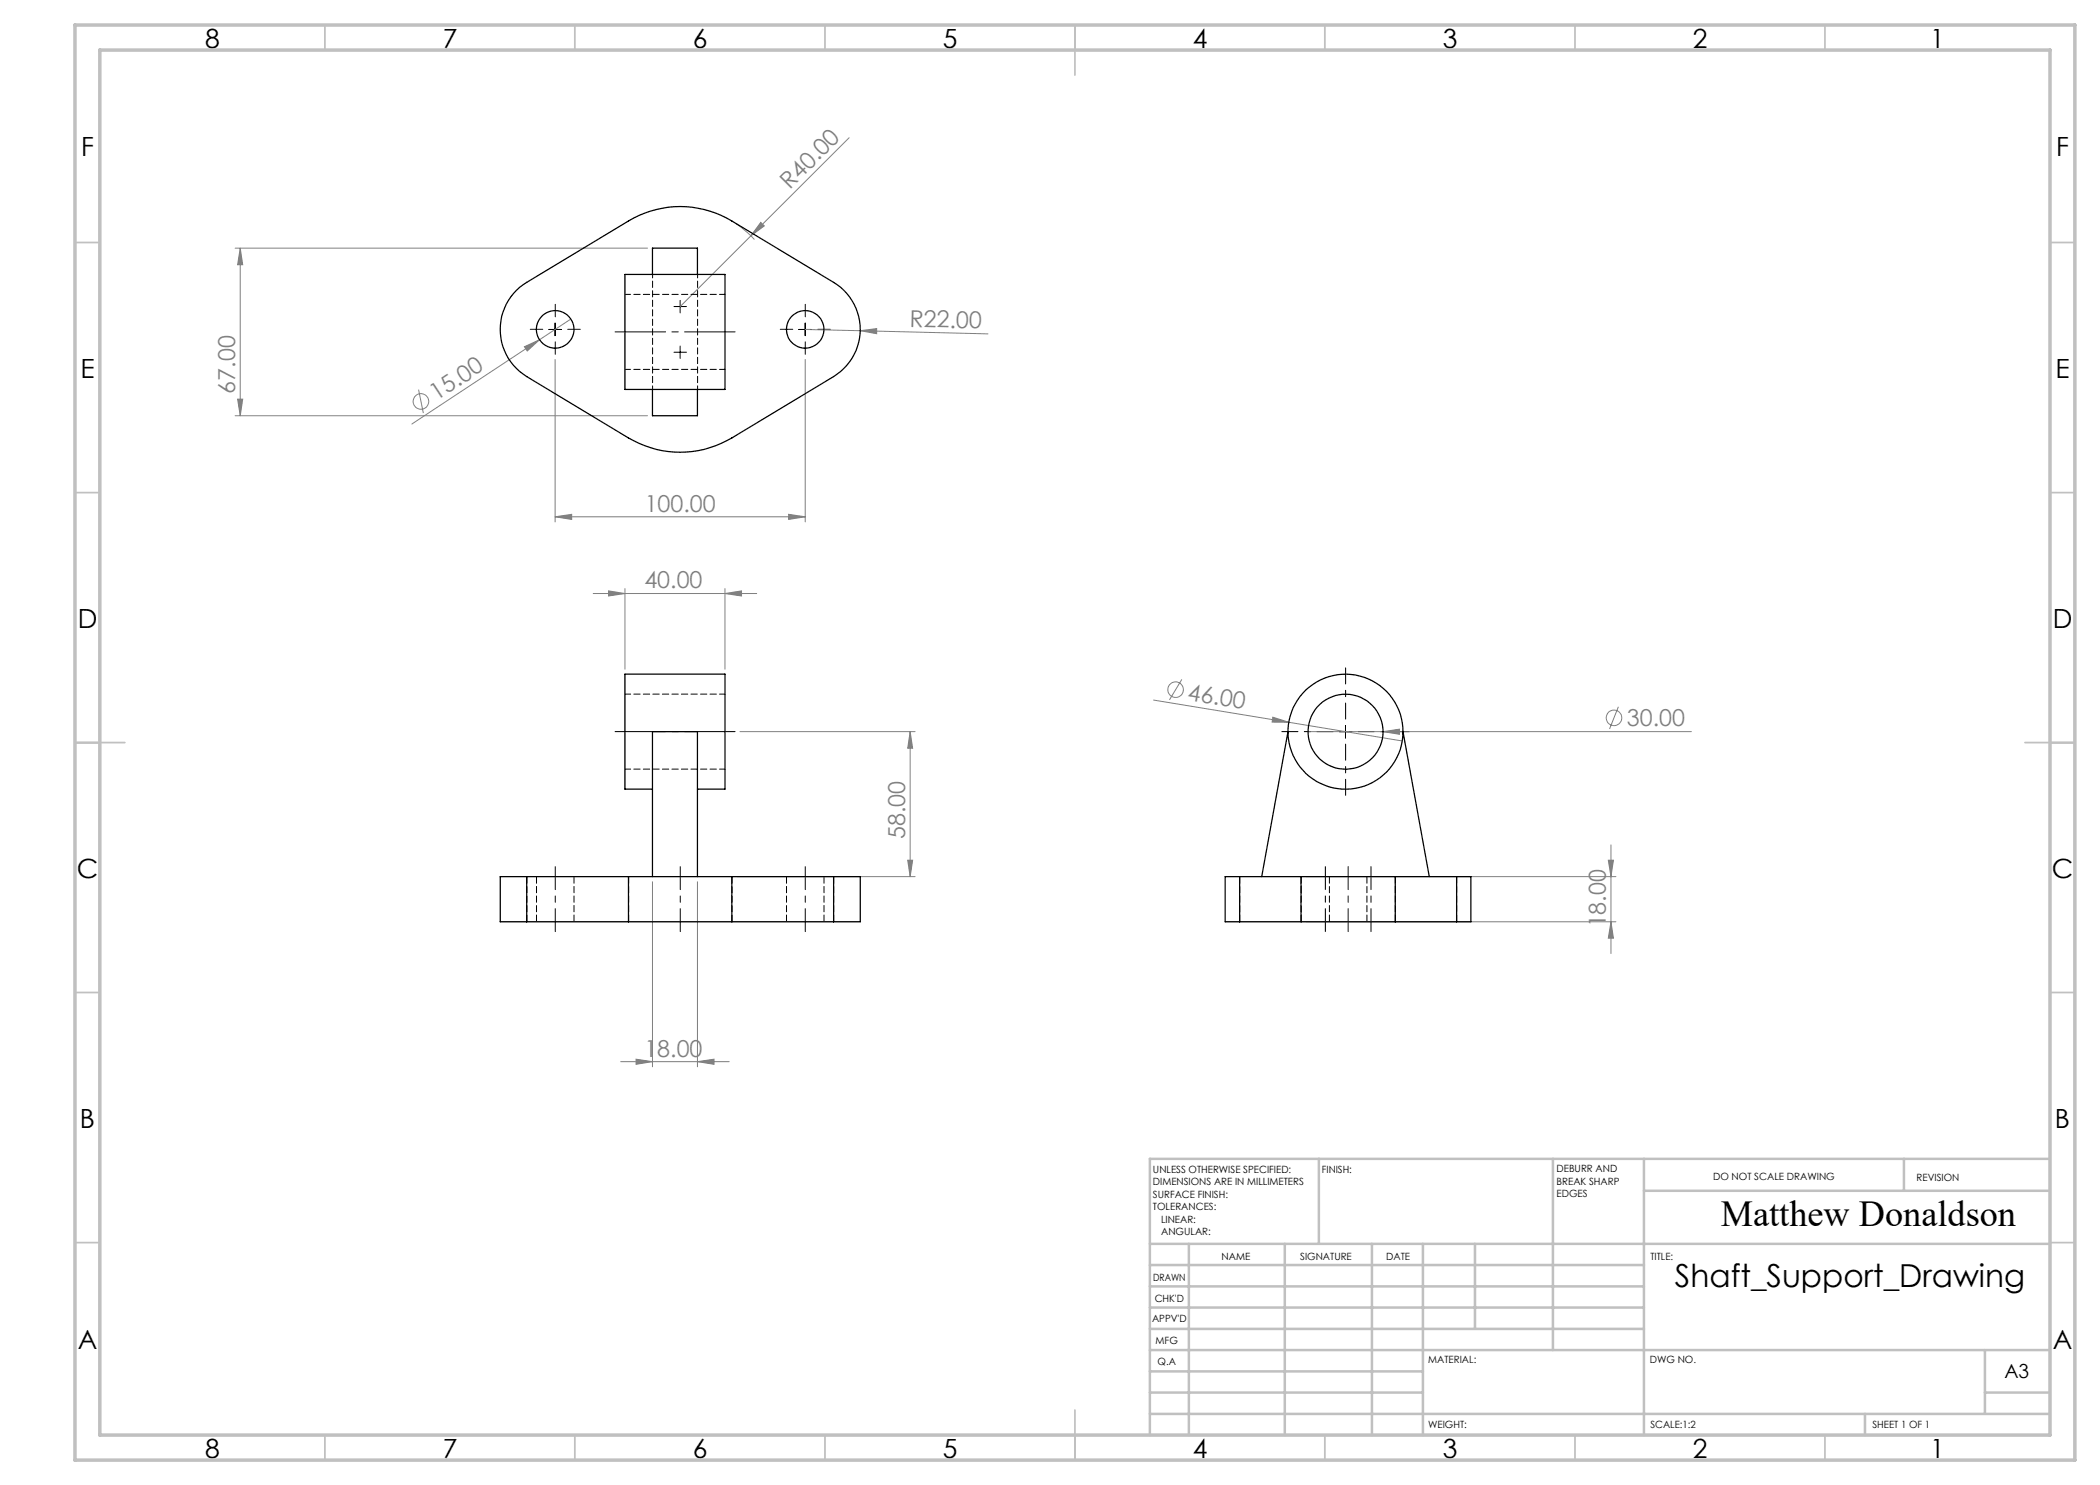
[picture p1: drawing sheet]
<svg xmlns="http://www.w3.org/2000/svg" width="420mm" height="297mm" viewBox="0 0 420 297" stroke-linecap="round" stroke-linejoin="round" font-family="sans-serif">
<g fill="none" stroke="#808080" stroke-width=".2">
<path d="M169.8 27.5l-33.8 33.8M47 49.6h82.5M48 49.6l.5 3.3h-1zM48 49.6v33.5M147.2 44.7l2.4 1.9 1.3 1.3M152.2 44.5l.7 .7-2.7 2zM47.5 79.8h1l-.5 3.3zM83.7 77.9l1 4.7M104.9 69.4l3-1.5-2.5 2.3zM107.9 67.9l-25.5 16.9M111 71.9v32.5M114.2 63.8l-6.3 4.1"/>
<path d="M161 71.9v32.5M161 65.9l36.6 .9M172 66.1l3.3-.4v1zM47 83.1h82.5M111 103.4l3.3-.5v1zM111 103.4h50M118.6 118.7h32.7M121.7 118.2l3.3 .5-3.3 .5zM125 117.7v16.1M145 118.7l3.3-.5v1zM145 117.7v16.1M157.7 102.9l3.3 .5-3.3 .5z"/>
<path d="M236.4 135.9l-2.5 4.1M148 146.3h35M182 146.3l.5 3.3h-1zM182 146.3v29M230.7 140l49.8 8.2M254.6 143.4l3.2 1.1-3.4-.1zM261.6 146.3h76.7M276.6 146.3l3.3-.5v1.1zM323.7 141.4l-1.8 4.4M130.5 176.4v37M139.5 176.4v37M147.4 175.3h35.6"/>
<path d="M181.5 172h1l-.5 3.3zM261.2 175.3h62M321.7 172h1l-.5 3.3zM322.2 169v21.7M261.2 184.4h62M322.2 184.4l.5 3.2h-1zM124.1 212.3h21.7M127.2 211.8l3.3 .5-3.3 .6zM139.5 212.3l3.3-.5v1.1z"/>
<circle cx="84.2" cy="80.3" r="1.55"/>
<circle cx="235.1" cy="137.9" r="1.56"/>
<circle cx="322.8" cy="143.6" r="1.55"/>
</g>
<path d="M111.1 173.3v13M136.1 173.3v13M161.1 173.3v13M265.1 173.3v13M269.6 173.3v13M274.2 173.3v13" fill="none" stroke="#000" stroke-width=".2" stroke-dasharray="15.2 1.3 1.3 1.3" stroke-dashoffset="10.6"/>
<path d="M266.6 146.3h-10.2M269.1 143.8v-10.2M269.1 148.8v10.3M271.6 146.3h10.3" fill="none" stroke="#000" stroke-width=".2" stroke-dasharray="15.2 1.3 1.3 1.3" stroke-dashoffset="12"/>
<path d="M147 66.4h-24M147 146.3h-24" fill="none" stroke="#000" stroke-width=".2" stroke-dasharray="15.2 1.3 1.3 1.3" stroke-dashoffset="5.1"/>
<path d="M108.6 65.9h-2.5M111.1 63.4v-2.5M111.1 68.4v2.5M113.6 65.9h2.5M158.6 65.9h-2.5M161.1 63.4v-2.5M161.1 68.4v2.5M163.6 65.9h2.5" fill="none" stroke="#000" stroke-width=".2" stroke-dasharray="15.2 1.3 1.3 1.3"/>
<path d="M109.8 65.9h2.5M111 64.6v2.5M134.8 70.4h2.5M134.8 61.3h2.5M136 60.1v2.5M136 69.2v2.5M159.8 65.9h2.5M161 64.6v2.5M267.9 146.3h2.5M269.1 145.1v2.5" fill="none" stroke="#000" stroke-width=".2"/>
<g fill="none" stroke="#c0c0c0" stroke-width=".35">
<path d="M65 5v5M115 5v5M165 5v5M215 5v10M265 5v5M315 5v5M365 5v5M15 48.5h5M410 48.5h5M15 98.5h5M410 98.5h5M15 148.5h10"/>
<path d="M405 148.5h10M15 198.5h5M410 198.5h5M15 248.5h5M410 248.5h5M65 287v5M115 287v5M165 287v5M215 282v10M265 287v5M315 287v5M365 287v5"/>
</g>
<g fill="none" stroke="#c0c0c0" stroke-width=".5">
<path d="M263.8 231.8v17M310.6 231.8v38.2M328.8 231.8v55.2M328.8 238.2h81.2M380.8 231.8v6.4M410 231.8h-180v55.2M230 248.8h180M230 257.3h98.8M230 253h98.8M237.8 248.8v38.2M257 248.8v38.2M274.4 248.8v38.2"/>
<path d="M284.6 248.8v38.2M295 248.8v17M230 265.8h98.8M230 261.5h98.8M230 278.5h54.6M230 274.3h54.6M230 270h180M397 278.5h13M397 270v12.8M230 282.8h180M373 282.8v4.2"/>
</g>
<path d="M15 5h400v287h-400zM20 10h390v277h-390z" fill="none" stroke="#c0c0c0" stroke-width=".7"/>
<g fill="#808080">
<path d="M254.6 143.4l3.2 1.1-3.4-.1z"/>
<path d="M104.9 69.4l3-1.5-2.5 2.3z"/>
<path d="M152.2 44.5l.7 .7-2.7 2z"/>
<path d="M172 66.1l3.3-.4v1z"/>
<path d="M276.6 146.3l3.3-.5v1.1z"/>
<path d="M121.7 118.2l3.3 .5-3.3 .5zM145 118.7l3.3-.5v1zM127.2 211.8l3.3 .5-3.3 .6zM139.5 212.3l3.3-.5v1.1zM111 103.4l3.3-.5v1zM157.7 102.9l3.3 .5-3.3 .5z"/>
<path d="M182 146.3l.5 3.3h-1zM181.5 172h1l-.5 3.3zM48 49.6l.5 3.3h-1zM47.5 79.8h1l-.5 3.3zM321.7 172h1l-.5 3.3zM322.2 184.4l.5 3.2h-1z"/>
</g>
<g fill="none" stroke="#000" stroke-width=".25">
<path d="M103.3 58.1l2-1.6 20.4-12.3a19.9 19.9 0 0 1 20.7 0l20.3 12.3a11 11 0 0 1 0 18.8l-20.3 12.3a20.1 20.1 0 0 1-20.7 0l-20.4-12.3a11.1 11.1 0 0 1-2-17.2zM125 54.9h20v23h-20zM130.5 54.9v-5.3h9v5.3M130.5 77.9v5.2h9v-5.2M130.5 157.8h-5.5v-23h20v23h-5.5M257.6 146.3l-5.3 29M280.6 146.3l5.3 29M105.3 175.3h-5.3v9.1h5.3M105.3 175.3h20.4M105.3 175.3v9.1M125.7 175.3h20.7M125.7 175.3v9.1"/>
<path d="M130.5 175.3v-29h9v29M146.4 175.3v9.1M146.4 175.3h20.3M166.7 175.3h5.3v9.1h-5.3M166.7 175.3v9.1M247.9 175.3h-2.9v9.1h2.9M247.9 175.3h12.3M247.9 175.3v9.1M260.2 175.3h18.8M260.2 175.3v9.1M279 175.3h12.3M279 175.3v9.1"/>
<path d="M291.3 175.3h2.9v9.1h-2.9M291.3 175.3v9.1M105.3 184.4h20.4M125.7 184.4h20.7M146.4 184.4h20.3M247.9 184.4h12.3M260.2 184.4h18.8M279 184.4h12.3"/>
<circle cx="111" cy="65.9" r="3.7"/>
<circle cx="161" cy="65.9" r="3.7"/>
<circle cx="269.1" cy="146.3" r="11.5"/>
<circle cx="269.1" cy="146.3" r="7.5"/>
</g>
<g fill="none" stroke="#000" stroke-width=".2" stroke-dasharray="1.3 .6" stroke-dashoffset="-.1">
<path d="M105.4 175.3v9M107.3 175.3v9M125.7 175.3v9M146.4 175.3v9M157.3 175.3v9M166.7 175.3v9M247.9 175.3v9M260.2 175.3v9M265.9 175.3v9M279.1 175.3v9M291.3 175.3v9M114.8 184.3v-9"/>
<path d="M164.8 184.3v-9M273.4 184.3v-9"/>
</g>
<path d="M145 58.9h-20M125 73.9h20M145 138.8h-20M125 153.8h20" fill="none" stroke="#000" stroke-width=".2" stroke-dasharray="1.3 .6" stroke-dashoffset=".2"/>
<path d="M130.5 54.9v23M139.5 77.9v-23" fill="none" stroke="#000" stroke-width=".2" stroke-dasharray="1.3 .6" stroke-dashoffset=".6"/>
<text font-size="7.3" x="344.2" y="245.1">Matthew Donaldson</text>
<text font-size="6.3" x="335" y="257.5">Shaft_Support_Drawing</text>
<g font-size="5.3">
<text x="41" y="9.5">8</text>
<text x="88.5" y="9.5">7</text>
<text x="138.5" y="9.5">6</text>
<text x="188.5" y="9.5">5</text>
<text x="238.5" y="9.5">4</text>
<text x="288.5" y="9.5">3</text>
<text x="338.5" y="9.5">2</text>
<text x="386" y="9.5">1</text>
<text x="16.2" y="31.3">F</text>
<text x="411.2" y="31.3">F</text>
<text x="16.1" y="75.5">E</text>
<text x="411.1" y="75.5">E</text>
<text x="15.5" y="125.5">D</text>
<text x="410.5" y="125.5">D</text>
<text x="15.4" y="175.5">C</text>
<text x="410.4" y="175.5">C</text>
<text x="16" y="225.5">B</text>
<text x="411" y="225.5">B</text>
<text x="15.5" y="269.8">A</text>
<text x="410.5" y="269.8">A</text>
<text x="41" y="291.5">8</text>
<text x="88.5" y="291.5">7</text>
<text x="138.5" y="291.5">6</text>
<text x="188.5" y="291.5">5</text>
<text x="238.5" y="291.5">4</text>
<text x="288.5" y="291.5">3</text>
<text x="338.5" y="291.5">2</text>
<text x="386" y="291.5">1</text>
</g>
<g font-size="4.7" fill="#808080">
<text x="158" y="38" transform="rotate(-45 158 38)">R40.00</text>
<text x="181.9" y="65.4" transform="rotate(1 181.9 65.4)">R22.00</text>
<text x="47" y="78.7" transform="rotate(-90 47 78.7)">67.00</text>
<text x="87.3" y="80.3" transform="rotate(-33 87.3 80.3)">15.00</text>
<text x="128.9" y="102.3">100.00</text>
<text x="128.9" y="117.7">40.00</text>
<text x="237.4" y="140" transform="rotate(9 237.4 140)">46.00</text>
<text x="325.4" y="145.3">30.00</text>
<text x="181" y="167.8" transform="rotate(-90 181 167.8)">58.00</text>
<text x="321.2" y="185.5" transform="rotate(-90 321.2 185.5)">18.00</text>
<text x="128.9" y="211.3">18.00</text>
</g>
<text font-size="3.9" x="400.9" y="275.5">A3</text>
<g font-size="2">
<text x="230.6" y="234.6">UNLESS OTHERWISE SPECIFIED:</text>
<text x="230.6" y="237.1">DIMENSIONS ARE IN MILLIMETERS</text>
<text x="230.6" y="239.6">SURFACE FINISH:</text>
<text x="264.4" y="234.6">FINISH:</text>
<text x="311.3" y="234.5">DEBURR AND</text>
<text x="311.3" y="237">BREAK SHARP</text>
<text x="311.3" y="239.5">EDGES</text>
<text x="342.6" y="236">DO NOT SCALE DRAWING</text>
<text x="383.3" y="236.2">REVISION</text>
<text x="230.6" y="242.1">TOLERANCES:</text>
<text x="232.2" y="244.6">LINEAR:</text>
<text x="232.2" y="247.1">ANGULAR:</text>
<text x="244.3" y="252">NAME</text>
<text x="260" y="251.9">SIGNATURE</text>
<text x="277.2" y="251.9">DATE</text>
<text x="330.1" y="251.9">TITLE:</text>
<text x="230.6" y="256.1">DRAWN</text>
<text x="230.9" y="260.3">CHK'D</text>
<text x="230.4" y="264.4">APPV'D</text>
<text x="231.1" y="268.8">MFG</text>
<text x="231.5" y="273">Q.A</text>
<text x="285.6" y="272.5">MATERIAL:</text>
<text x="330" y="272.5">DWG NO.</text>
<text x="285.6" y="285.5">WEIGHT:</text>
<text x="330.1" y="285.6">SCALE:1:2</text>
<text x="374.5" y="285.6">SHEET 1 OF 1</text>
</g>
</svg>
